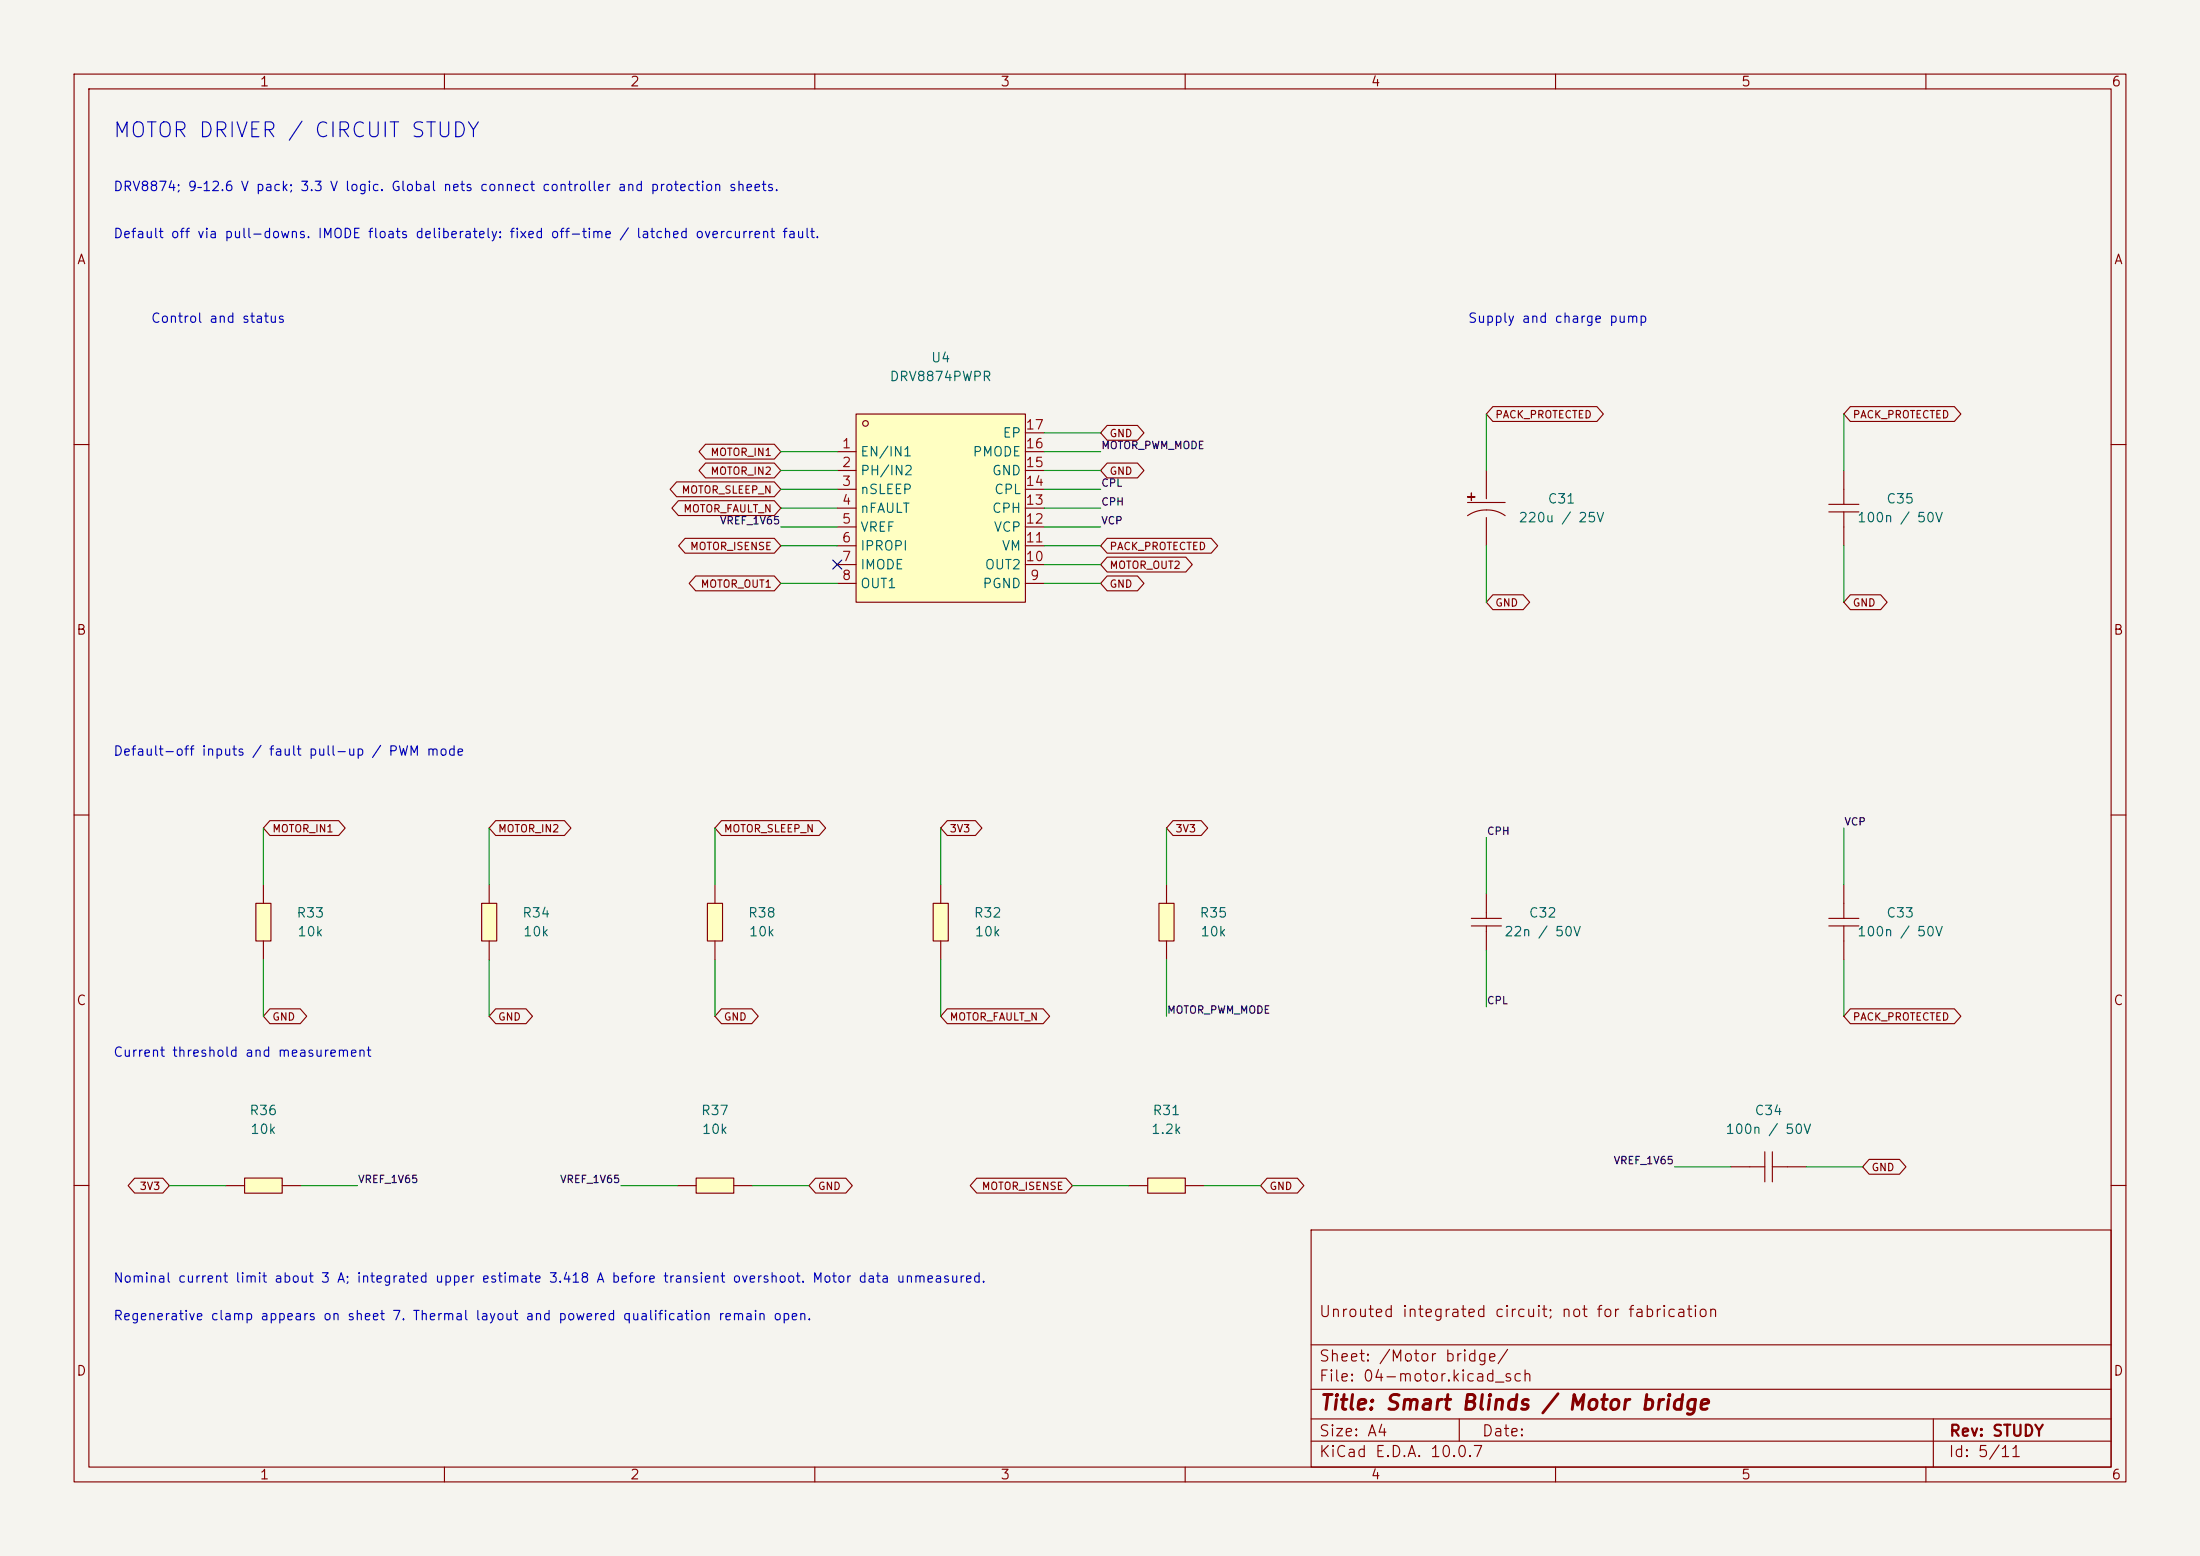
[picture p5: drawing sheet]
<svg xmlns="http://www.w3.org/2000/svg" width="297mm" height="210mm" viewBox="0 0 297 210" stroke-linecap="round" stroke-linejoin="round" font-family="sans-serif">
<path d="M0 0h297v210h-297z" fill="#f5f4ef" stroke="#f5f4ef" stroke-width=".14"/>
<g fill="none" stroke="#840000" stroke-width=".15">
<path d="M10 10h277v190h-277zM12 12h273v186h-273zM60 10v2M110 10v2M160 10v2M210 10v2M260 10v2M10 60h2M285 60h2M10 110h2M285 110h2M10 160h2"/>
<path d="M177 166h108v32h-108zM285 160h2M60 198v2M110 198v2M160 198v2M177 194.5h108M177 191.5h108M177 187.5h108M177 181.5h108M197 191.5v3M210 198v2M260 198v2"/>
<path d="M261 191.5v6.5"/>
</g>
<path d="M126 121.9h2v5.1h-2z" fill="#ffffc2"/>
<path d="M127 119.4v2.5M126 121.9h2v5.1h-2zM127 127v2.5" fill="none" stroke="#840000" stroke-width=".15"/>
<path d="M154.9 159h5.1v2h-5.1z" fill="#ffffc2"/>
<path d="M154.9 159h5.1v2h-5.1zM152.4 160h2.5M160 160h2.6" fill="none" stroke="#840000" stroke-width=".15"/>
<path d="M156.5 121.9h2v5.1h-2z" fill="#ffffc2"/>
<path d="M157.5 119.4v2.5M156.5 121.9h2v5.1h-2zM157.5 127v2.5" fill="none" stroke="#840000" stroke-width=".15"/>
<path d="M115.6 55.9h22.8v25.4h-22.8z" fill="#ffffc2"/>
<g fill="none" stroke="#840000" stroke-width=".15">
<path d="M115.6 55.9h22.8v25.4h-22.8zM138.4 58.4h2.6M113 61h2.6M113 63.5h2.6M113 66h2.6M113 68.6h2.6M113 71.1h2.6M113 73.7h2.6M113 76.2h2.6M113 78.7h2.6M138.4 61h2.6M138.4 63.5h2.6"/>
<path d="M138.4 66h2.6M138.4 68.6h2.6M138.4 71.1h2.6M138.4 73.7h2.6M138.4 76.2h2.6M138.4 78.7h2.6M246.9 68.1h4M246.9 69.1h4M248.9 63.5v4.6M248.9 69.1v4.6"/>
<circle cx="116.8" cy="57.2" r=".38"/>
</g>
<path d="M34.5 121.9h2.1v5.1h-2.1z" fill="#ffffc2"/>
<path d="M35.6 119.4v2.5M248.9 119.4v4.6M34.5 121.9h2.1v5.1h-2.1zM35.6 127v2.5M246.9 124h4M246.9 125h4M248.9 125v4.5M233.7 157.5h4.5M238.2 155.5v4M239.3 157.5h4.5M239.3 155.5v4" fill="none" stroke="#840000" stroke-width=".15"/>
<path d="M65 121.9h2.1v5.1h-2.1z" fill="#ffffc2"/>
<path d="M66 119.4v2.5M65 121.9h2.1v5.1h-2.1zM66 127v2.5" fill="none" stroke="#840000" stroke-width=".15"/>
<path d="M33 159h5.1v2h-5.1z" fill="#ffffc2"/>
<path d="M33 159h5.1v2h-5.1zM30.5 160h2.5M38.1 160h2.5" fill="none" stroke="#840000" stroke-width=".15"/>
<path d="M94 159h5.1v2h-5.1z" fill="#ffffc2"/>
<path d="M198.6 124h4.1M198.6 125h4.1M200.7 120.7v3.3M200.7 125v3.3M94 159h5.1v2h-5.1zM91.4 160h2.6M99.1 160h2.5" fill="none" stroke="#840000" stroke-width=".15"/>
<g fill="#ffffc2">
<path d="M198.1 67.1h1z"/>
<path d="M198.6 66.6l.1 1z"/>
</g>
<path d="M198.1 67.1h1zM198.1 67.8h5.1M198.6 66.6l.1 1zM200.7 63.5v3.8M200.7 69.9v3.8M203.2 69.6a4.6 4.6 0 0 0-5.1 0" fill="none" stroke="#840000" stroke-width=".15"/>
<path d="M95.5 121.9h2v5.1h-2z" fill="#ffffc2"/>
<g fill="none" stroke="#840000" stroke-width=".15">
<path d="M95.2 60h9.3l.9 1-.9 1h-9.3l-.8-1zM149.5 57.4h4.1l.8 1-.8 1h-4.1l-.9-1zM201.5 54.9h14.1l.9 1-.9 1h-14.1l-.8-1zM249.8 54.9h14l.9 1-.9 1h-14l-.9-1zM91.3 65h13.2l.9 1-.9 1h-13.2l-.8-1zM91.6 67.6h12.9l.9 1-.9 1h-12.9l-.9-1zM92.5 72.7h12l.9 1-.9 1h-12l-.9-1zM93.9 77.7h10.6l.9 1-.9 1h-10.6l-.9-1zM95.2 62.5h9.3l.9 1-.9 1h-9.3l-.8-1zM149.5 77.7h4.1l.8 1-.8 1h-4.1l-.9-1zM149.5 75.2h10.6l.9 1-.9 1h-10.6l-.9-1zM149.5 72.7h14l.9 1-.9 1h-14l-.9-1z"/>
<path d="M149.5 62.5h4.1l.8 1-.8 1h-4.1l-.9-1zM201.5 80.3h4.1l.9 1-.9 1h-4.1l-.8-1zM249.8 80.3h4.1l.9 1-.9 1h-4.1l-.9-1zM36.4 110.8h9.3l.9 1-.9 1h-9.3l-.8-1zM66.9 110.8h9.3l.9 1-.9 1h-9.3l-.9-1zM96.5 119.4v2.5M97.4 110.8h13.2l.9 1-.9 1h-13.2l-.9-1zM127.9 110.8h3.8l.9 1-.9 1h-3.8l-.9-1zM158.4 110.8h3.8l.8 1-.8 1h-3.8l-.9-1zM36.4 136.2h4.1l.9 1-.9 1h-4.1l-.8-1zM66.9 136.2h4.1l.9 1-.9 1h-4.1l-.9-1zM95.5 121.9h2v5.1h-2z"/>
<path d="M96.5 127v2.5M97.4 136.2h4.1l.9 1-.9 1h-4.1l-.9-1zM127.9 136.2h12.9l.9 1-.9 1h-12.9l-.9-1zM249.8 136.2h14l.9 1-.9 1h-14l-.9-1zM18.2 159h3.8l.9 1-.9 1h-3.8l-.9-1zM110.1 159h4.1l.9 1-.9 1h-4.1l-.9-1zM131.9 159h12l.9 1-.9 1h-12l-.9-1zM171.1 159h4.1l.8 1-.8 1h-4.1l-.9-1zM252.3 156.5h4.1l.9 1-.9 1h-4.1l-.8-1z"/>
</g>
<g fill="none" stroke="#009600" stroke-width=".15">
<path d="M141 58.4h7.6M200.7 55.9v7.6M248.9 55.9v7.6M105.4 78.7h7.6M105.4 68.6h7.6M105.4 63.5h7.6M105.4 66h7.6M105.4 71.1h7.6M105.4 73.7h7.6M105.4 61h7.6M141 78.7h7.6M141 68.6h7.6"/>
<path d="M141 63.5h7.6M141 66h7.6M141 71.1h7.6M141 73.7h7.6M141 76.2h7.6M141 61h7.6M200.7 73.7v7.6M248.9 73.7v7.6M35.6 111.8v7.6M66 111.8v7.6M96.5 111.8v7.6M127 111.8v7.6"/>
<path d="M157.5 111.8v7.6M200.7 113v7.7M248.9 111.8v7.6M35.6 129.5v7.7M66 129.5v7.7M96.5 129.5v7.7M127 129.5v7.7M157.5 129.5v7.7M200.7 128.3v7.6M248.9 129.5v7.7M226.1 157.5h7.6M243.8 157.5h7.7"/>
<path d="M22.9 160h7.6M40.6 160h7.7M83.8 160h7.6M101.6 160h7.6M144.8 160h7.6M162.6 160h7.6"/>
</g>
<path d="M112.4 75.6l1.2 1.2M113.6 75.6l-1.2 1.2" fill="none" stroke="#000084" stroke-width=".15"/>
<text font-size="2" fill="#0000c2" x="15.1" y="19.1">MOTOR DRIVER / CIRCUIT STUDY</text>
<text font-size="2" fill="#840000" x="178" y="190.8">Title: Smart Blinds / Motor bridge</text>
<g font-size="1.5" fill="#840000">
<text x="178" y="178.1">Unrouted integrated circuit; not for fabrication</text>
<text x="178" y="184.1">Sheet: /Motor bridge/</text>
<text x="178" y="186.8">File: 04-motor.kicad_sch</text>
<text x="178" y="197">KiCad E.D.A. 10.0.7</text>
<text x="178" y="194.2">Size: A4</text>
<text x="200" y="194.2">Date:</text>
<text x="263" y="197">Id: 5/11</text>
<text x="263" y="194.2">Rev: STUDY</text>
</g>
<g font-size="1.3" fill="#840000">
<text x="35" y="12">1</text>
<text x="85" y="12">2</text>
<text x="135" y="12">3</text>
<text x="185" y="12">4</text>
<text x="235" y="12">5</text>
<text x="285" y="12">6</text>
<text x="10.3" y="36">A</text>
<text x="285.3" y="36">A</text>
<text x="10.2" y="86">B</text>
<text x="285.2" y="86">B</text>
<text x="10.2" y="136">C</text>
<text x="285.2" y="136">C</text>
<text x="10.2" y="186">D</text>
<text x="285.2" y="186">D</text>
<text x="35" y="200">1</text>
<text x="85" y="200">2</text>
<text x="135" y="200">3</text>
<text x="185" y="200">4</text>
<text x="235" y="200">5</text>
<text x="285" y="200">6</text>
</g>
<g font-size="1.3" fill="#0000c2">
<text x="15.2" y="26.1">DRV8874; 9–12.6 V pack; 3.3 V logic. Global nets connect controller and protection sheets.</text>
<text x="15.2" y="32.5">Default off via pull-downs. IMODE floats deliberately: fixed off-time / latched overcurrent fault.</text>
<text x="20.3" y="43.9">Control and status</text>
<text x="198.1" y="43.9">Supply and charge pump</text>
<text x="15.2" y="102.3">Default-off inputs / fault pull-up / PWM mode</text>
<text x="15.2" y="143">Current threshold and measurement</text>
<text x="15.2" y="173.4">Nominal current limit about 3 A; integrated upper estimate 3.418 A before transient overshoot. Motor data unmeasured.</text>
<text x="15.2" y="178.5">Regenerative clamp appears on sheet 7. Thermal layout and powered qualification remain open.</text>
</g>
<g font-size="1.3" fill="#006464">
<text x="120" y="51.8">DRV8874PWPR</text>
<text x="125.6" y="49.2">U4</text>
<text x="135.3" y="59.4">EP</text>
<text x="116.1" y="61.9">EN/IN1</text>
<text x="116.1" y="64.5">PH/IN2</text>
<text x="131.2" y="61.9">PMODE</text>
<text x="133.8" y="64.5">GND</text>
<text x="116.1" y="67">nSLEEP</text>
<text x="116.1" y="69.5">nFAULT</text>
<text x="133.8" y="69.5">CPH</text>
<text x="134.1" y="67">CPL</text>
<text x="204.9" y="70.8">220u / 25V</text>
<text x="208.8" y="68.3">C31</text>
<text x="250.6" y="70.8">100n / 50V</text>
<text x="254.6" y="68.3">C35</text>
<text x="116.1" y="72.1">VREF</text>
<text x="116.1" y="74.6">IPROPI</text>
<text x="116.1" y="77.2">IMODE</text>
<text x="132.9" y="77.2">OUT2</text>
<text x="134.1" y="72.1">VCP</text>
<text x="135.2" y="74.6">VM</text>
<text x="116.1" y="79.7">OUT1</text>
<text x="132.6" y="79.7">PGND</text>
<text x="39.9" y="124.2">R33</text>
<text x="70.4" y="124.2">R34</text>
<text x="100.9" y="124.2">R38</text>
<text x="131.4" y="124.2">R32</text>
<text x="161.9" y="124.2">R35</text>
<text x="206.3" y="124.2">C32</text>
<text x="254.6" y="124.2">C33</text>
<text x="40.1" y="126.7">10k</text>
<text x="70.5" y="126.7">10k</text>
<text x="101" y="126.7">10k</text>
<text x="131.5" y="126.7">10k</text>
<text x="162" y="126.7">10k</text>
<text x="203" y="126.7">22n / 50V</text>
<text x="250.6" y="126.7">100n / 50V</text>
<text x="33.6" y="150.8">R36</text>
<text x="33.7" y="153.4">10k</text>
<text x="94.5" y="150.8">R37</text>
<text x="94.7" y="153.4">10k</text>
<text x="155.3" y="153.4">1.2k</text>
<text x="155.5" y="150.8">R31</text>
<text x="232.9" y="153.4">100n / 50V</text>
<text x="236.8" y="150.8">C34</text>
</g>
<g font-size="1.3" fill="#a90000">
<text x="138.4" y="58.3">17</text>
<text x="113.6" y="60.8">1</text>
<text x="113.6" y="63.4">2</text>
<text x="113.6" y="65.9">3</text>
<text x="138.4" y="65.9">14</text>
<text x="138.4" y="63.4">15</text>
<text x="138.4" y="60.8">16</text>
<text x="113.6" y="68.4">4</text>
<text x="113.6" y="71">5</text>
<text x="138.4" y="71">12</text>
<text x="138.4" y="68.4">13</text>
<text x="113.6" y="73.5">6</text>
<text x="113.6" y="76.1">7</text>
<text x="138.4" y="76.1">10</text>
<text x="138.4" y="73.5">11</text>
<text x="113.6" y="78.6">8</text>
<text x="139" y="78.6">9</text>
</g>
<g font-size="1" fill="#840000">
<text x="149.7" y="59.2">GND</text>
<text x="201.8" y="56.7">PACK_PROTECTED</text>
<text x="250" y="56.7">PACK_PROTECTED</text>
<text x="95.8" y="61.8">MOTOR_IN1</text>
<text x="95.8" y="64.3">MOTOR_IN2</text>
<text x="149.7" y="64.3">GND</text>
<text x="91.9" y="66.9">MOTOR_SLEEP_N</text>
<text x="92.2" y="69.4">MOTOR_FAULT_N</text>
<text x="93.1" y="74.5">MOTOR_ISENSE</text>
<text x="149.7" y="77">MOTOR_OUT2</text>
<text x="149.7" y="74.5">PACK_PROTECTED</text>
<text x="94.5" y="79.6">MOTOR_OUT1</text>
<text x="149.7" y="79.6">GND</text>
<text x="201.8" y="82.1">GND</text>
<text x="250" y="82.1">GND</text>
<text x="36.7" y="112.6">MOTOR_IN1</text>
<text x="67.2" y="112.6">MOTOR_IN2</text>
<text x="97.6" y="112.6">MOTOR_SLEEP_N</text>
<text x="128.1" y="112.6">3V3</text>
<text x="158.6" y="112.6">3V3</text>
<text x="36.7" y="138">GND</text>
<text x="67.2" y="138">GND</text>
<text x="97.6" y="138">GND</text>
<text x="128.1" y="138">MOTOR_FAULT_N</text>
<text x="250" y="138">PACK_PROTECTED</text>
<text x="18.8" y="160.8">3V3</text>
<text x="110.3" y="160.8">GND</text>
<text x="132.5" y="160.8">MOTOR_ISENSE</text>
<text x="171.3" y="160.8">GND</text>
<text x="252.6" y="158.3">GND</text>
</g>
<g font-size="1" fill="#0f0f0f">
<text x="148.6" y="60.9">MOTOR_PWM_MODE</text>
<text x="148.6" y="65.9">CPL</text>
<text x="97.1" y="71">VREF_1V65</text>
<text x="148.6" y="68.5">CPH</text>
<text x="148.6" y="71">VCP</text>
<text x="200.7" y="112.9">CPH</text>
<text x="248.9" y="111.7">VCP</text>
<text x="157.5" y="137.1">MOTOR_PWM_MODE</text>
<text x="200.7" y="135.8">CPL</text>
<text x="48.3" y="159.9">VREF_1V65</text>
<text x="75.5" y="159.9">VREF_1V65</text>
<text x="217.8" y="157.4">VREF_1V65</text>
</g>
</svg>
